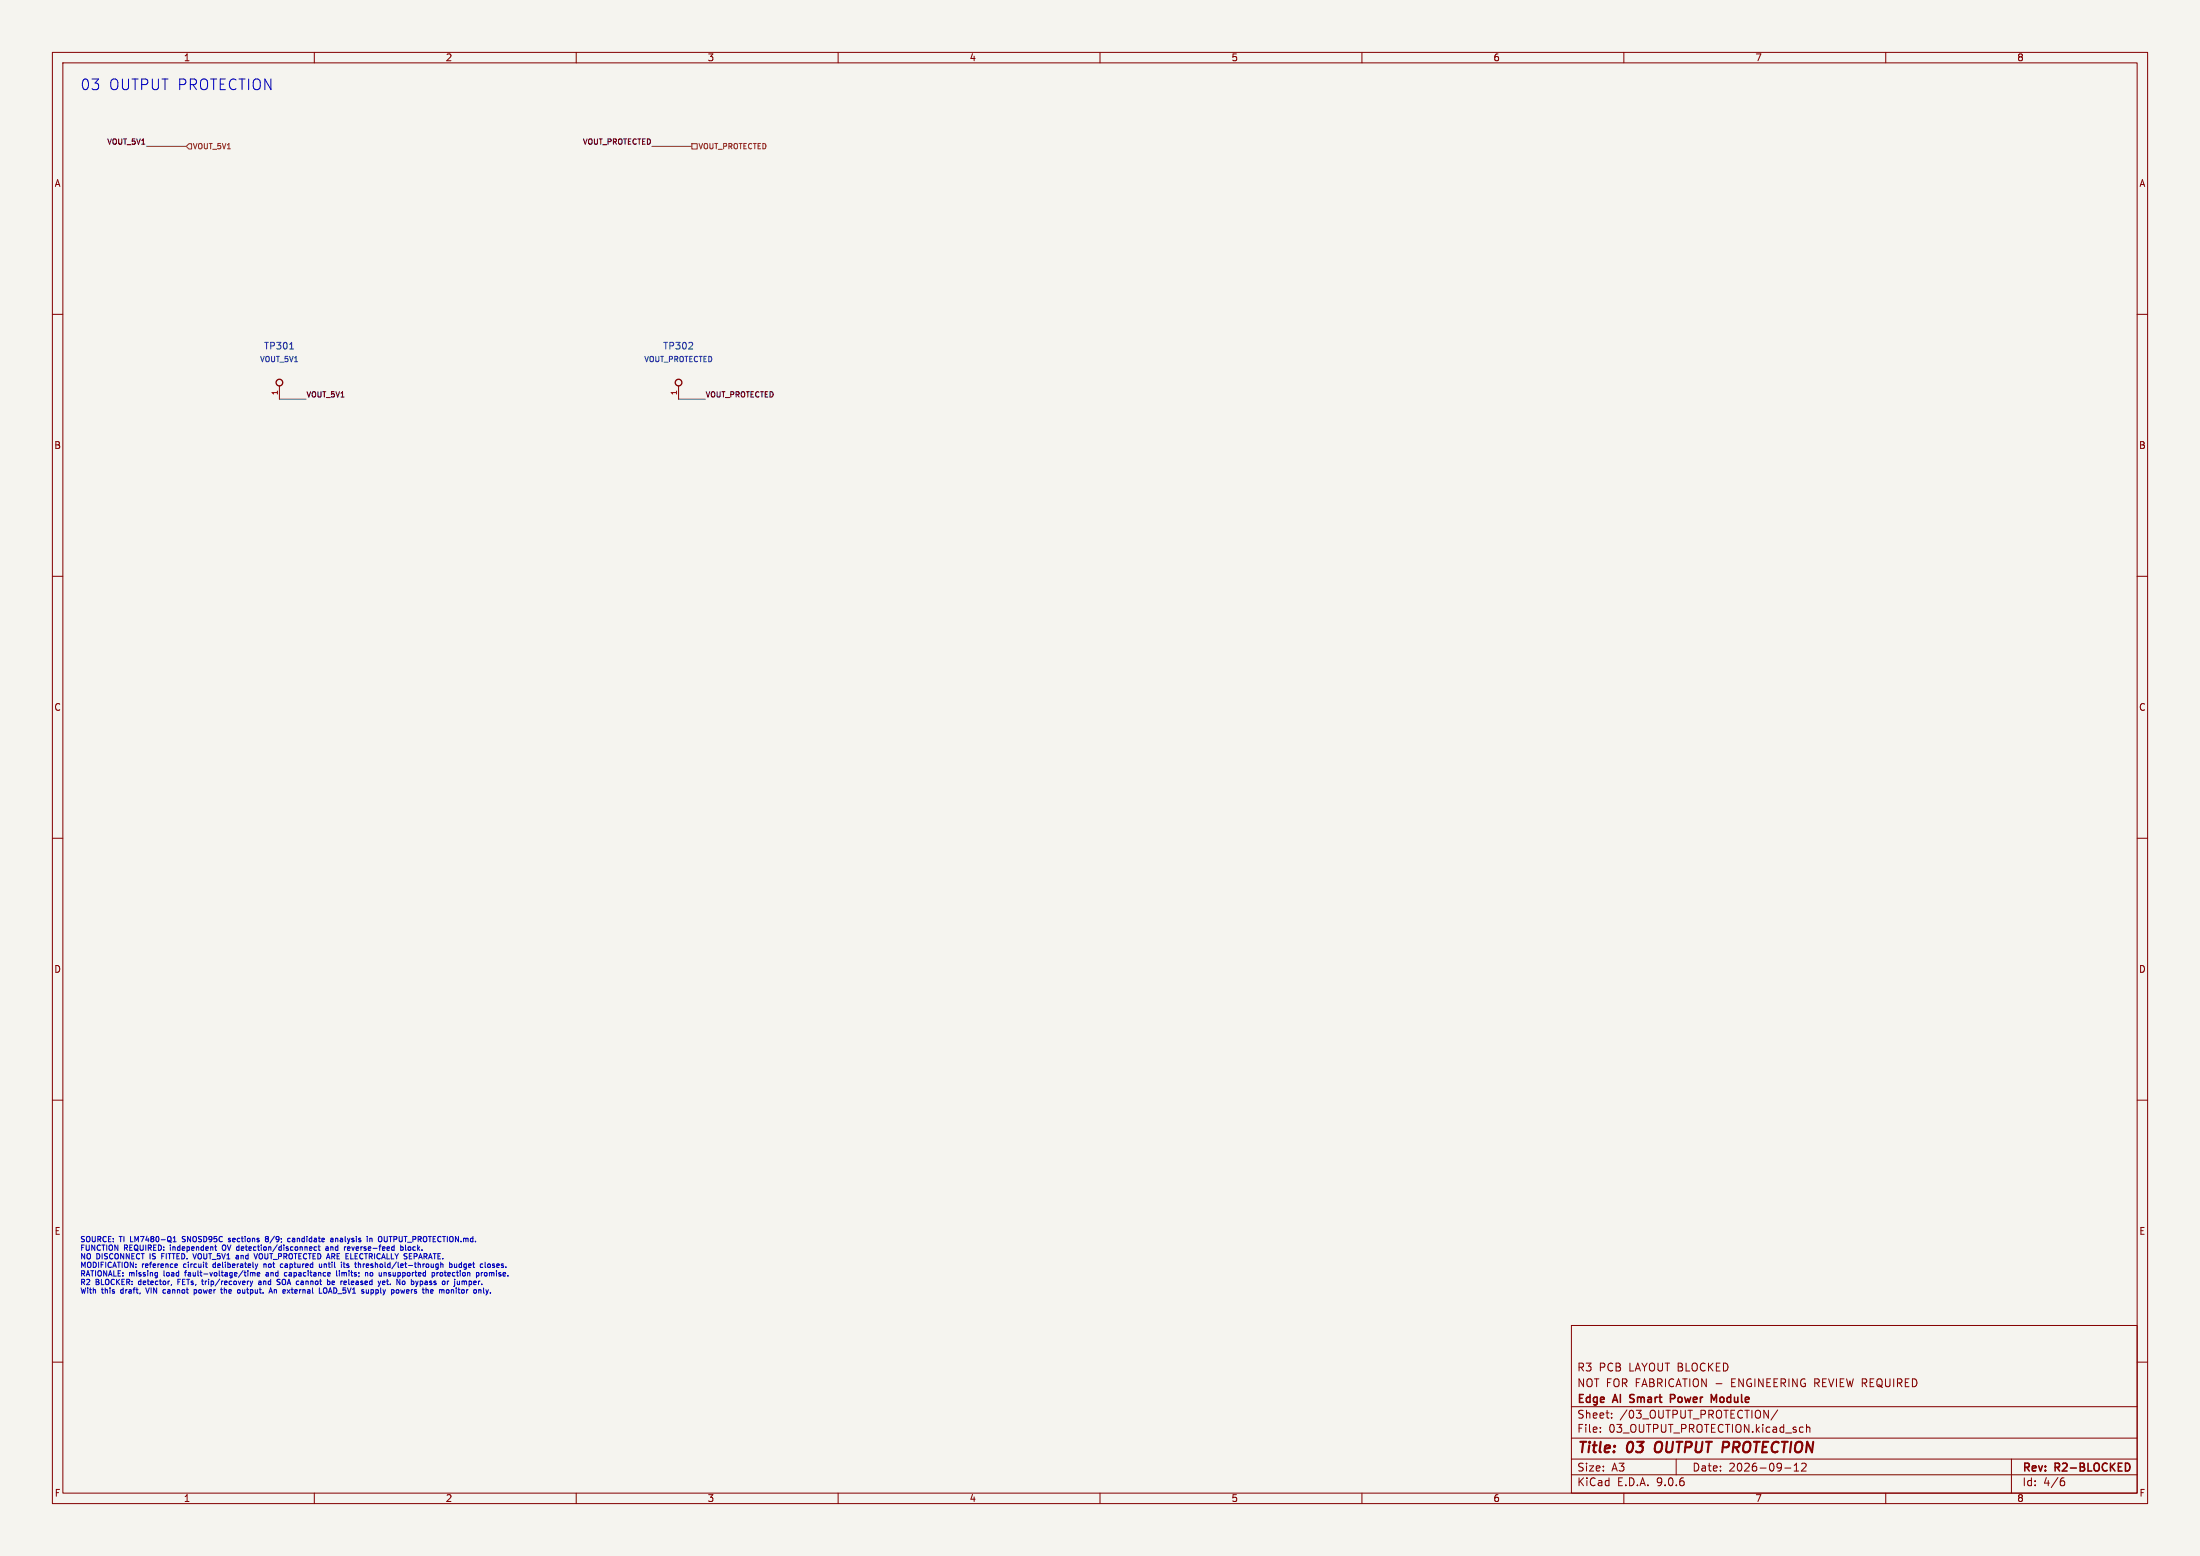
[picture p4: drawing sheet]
<svg xmlns="http://www.w3.org/2000/svg" width="420mm" height="297mm" viewBox="0 0 420 297" stroke-linecap="round" stroke-linejoin="round" font-family="sans-serif">
<path d="M0 0h420v297h-420z" fill="#f5f4ef" stroke="#f5f4ef" stroke-width=".19"/>
<g fill="none" stroke="#840000" stroke-width=".19">
<path d="M10 10h400v277h-400zM12 12h396v273h-396zM60 10v2M110 10v2M160 10v2M210 10v2M260 10v2M310 10v2M360 10v2M10 60h2M53.3 73.7v2.5M129.5 73.7v2.5"/>
<path d="M408 60h2M10 110h2M408 110h2M10 160h2M408 160h2M10 210h2M408 210h2M300 253h108v32h-108zM10 260h2M300 278.5h108M300 274.5h108M300 268.5h108"/>
<path d="M305.5 273.2v.2M305.5 272.5v.1M307.7 270.5v.2M307.7 269.8v.1M320 278.5v3M339.4 269.1l-1.3 1.9M342.5 279.7l.4-.4v1.5M343.9 279.4l.6-.1 .2 .1 .1 .3-.9 1.1h.9M344.9 271.9v1.5M344.9 272.5l.2-.1 .3 .1 .1 .9M384 278.5v6.5M408 260h2"/>
<path d="M60 285v2M110 285v2M160 285v2M210 285v2M260 285v2M300 281.5h108M310 285v2M340.7 280.2h1.2M342.5 280.8h.9M360 285v2M393.6 282.7h.4l.2 .2-.1 .5-.5 .2M394 282.1l-.4 .1"/>
</g>
<path d="M316.1 275.5a1.5 1.5 0 0 0 0 1.6" fill="none" stroke="#840000" stroke-width=".4"/>
<path d="M311.1 267.6l.2 .1M311.2 266.3v.5M319.6 266.3l-.7-.1v1.5M319.6 266.9l-.7 .1M326.7 266.2l.5 1.1 .5-1.1v1.5" fill="none" stroke="#840000" stroke-width=".3"/>
<g fill="none" stroke="#840000" stroke-width=".25">
<circle cx="53.3" cy="73" r=".63"/>
<circle cx="129.5" cy="73" r=".63"/>
</g>
<path d="M55.3 66.6h.7" fill="none" stroke="#006464" stroke-width=".19"/>
<path d="M36.1 27.4h.5v1h-.5l-.5-.5zM132.1 27.4h1v1h-1z" fill="none" stroke="#725600" stroke-width=".19"/>
<path d="M27.9 27.9h7.7M124.5 27.9h7.6M53.3 76.2h5.1M129.5 76.2h5.1" fill="none" stroke="#009600" stroke-width=".19"/>
<g fill="none" stroke="#0000c2" stroke-width=".19">
<path d="M30.9 239.8h.3M30.9 239.3v1M33 237h.6M33 236.3l.3-.3v1M34.8 237h.1M34.8 236.1v.3M36.8 239.3l.4 1 .3-1M41 238h.4M41.1 237.6v.9l.3 .2M42.5 237.8v.7M43.6 237h.3M43.9 236.3l-.3 .2 .3 .2"/>
<path d="M45.1 239.7h.4v.6M45.5 239.9l-.5 .2M48.5 239.3l.3 1 .4-1M50.9 236.4l-.2 .2 .1 .4h.2l.2-.2M50.9 236.4h.1M51 236.4l.2 .2M51.2 236.2l-.2-.2-.2 .1-.1 .2 .2 .1M51.2 236.3l-.2 .1M55.4 236.4l-.3-.1-.2 .2 .1 .5h.4M59.2 238h.3l.1 .2-.5 .1M59.5 238.6l-.3 .1M60.4 238h-.3l-.2 .2 .1 .4h.4"/>
<path d="M60.7 238h.4M60.9 237.6v.9l.2 .2M62.2 238h.4l.1 .7M62.7 238.2l-.5 .2 .1 .3 .4-.1M63.1 236.4h.4l.1 .6M63.6 236.6l-.5 .2 .1 .2h.4M64.1 236.3v.7M64.2 236.3l-.1 .1M66.3 238.1l.1 .5 .3 .1M66.8 238.2l-.5 .1M70.1 236v.1M70.6 236.4h.4v.6"/>
<path d="M70.6 236.3v.7M73.3 236l.1 .9 .4 .1M76.5 237.6v1.1M76.9 238.1v.5h-.4M77.4 237.6v.9l.2 .2M27.8 245.8l.4 1M29.8 242.9h.2M30 242.9v.8l-.3 .2M30 243.5l-.2 .1M31.1 246.6l.4 .2M31.2 246.3l-.1 .1M32.8 245.2l-.1 .1"/>
<path d="M33.4 241.9h.4M33.4 241.3h.3l.2 .2-.5 .1M34 244.7h.3M34 244.2v1M35.2 242.9h.4M37.1 246.2v1M37.5 246.3v.4l-.4 .1M38.6 244.2v.9l.3 .1M39.4 241.9h.2M40.7 241.4v.4M42.2 245.8v.9M42.3 246.8h.2"/>
<path d="M42.8 245.8v1M45 240.2l.2 .1 .3-.1M45.9 246.4l-.1 .3M46.3 246.2v.5l.1 .1M47.3 242.9v.7M47.8 244.5l.2 .7M47.8 242.9v.7M48 245.2l-.2 .3M48.2 243v.6M48.2 244.5l-.2 .7M48.7 243v.6M48.7 241.3l.3 .6"/>
<path d="M49 241.9l-.2 .3M49.1 243.2l.5-.1-.1-.2h-.2l-.2 .1 .1 .5h.3M49.2 241.3l-.2 .6M49.4 244.6h.4v.6M49.8 244.8l-.4 .2 .1 .2h.3M50.4 241.3v.6M51.1 242.9h-.3M51.1 243.2l-.3 .1v.2l.3 .1M51.3 246.8l.4-1 .3 1M51.4 246.6h.5M52.4 246.2v.6M52.7 246.2l-.3 .1"/>
<path d="M53.1 244.7l.3 .1 .1 .2-.2 .2h-.3M53.6 241.4v.4l.4 .1M54.3 243.1l.1 .4h.4M54.8 246.2l.6 .6M55.4 246.2l-.6 .6M61 246.8h.4M61 241.3v.6l.4-.1M61.4 241.3v.6M61.8 246l-.1 .5 .3 .3 .4-.1v-.7M63 244.7l-.1 .4-.3 .1M63 245.8l-.3 1M63.8 244.6l-.3-.1-.1 .2v.5h.4"/>
<path d="M63.9 244.8l-.5 .1M64.3 242.6v.8l.1 .2M64.8 242.9v.7M65.2 241.3v.6M65.7 240.9v.9l.2 .1M66.2 241.9h.1M66.2 241.3v.2M66.6 244.2v.9l.1 .1M68.8 241.3l.1 .6M69.8 242.9v.7M70.2 243v.6M70.6 243.1v.3l.2 .2"/>
<path d="M70.8 246.8h.3M70.8 246.2v1M71.1 246.2h-.3M73 244.9l.5-.1-.1-.2-.2-.1-.2 .2 .1 .5h.3M73.3 242.9v.7M73.9 244.2v.9l.2 .1M76.2 246.4l-.1 .3M76.5 246.2l.2 .6 .2-.4 .2 .4M77.3 244.7v.3l-.2 .2M80.7 244.7v.4l-.4 .1M80.8 245.8v.9M81.3 245.8v1"/>
<path d="M82.5 242.9v1M82.6 246.8h-.3M82.7 246.4l-.5 .1M82.9 242.9v.6h-.4M83.2 241.4v.4l.5 .1M83.4 242.9v.7M83.7 241.3v.8l-.2 .2-.3-.1M83.7 242.9l-.3 .2M84 243v.5M84.1 240.9v1M84.5 241.3l.1 .6M85.8 240.9v1"/>
<path d="M86.2 246.3l.4-.1v.6M86.2 246.2v.6M86.3 241.4v.4l-.5 .1M86.8 241.3v.6l.4-.1M86.8 244.5v.9l-.2 .1M87.2 241.3v.6M91.4 243.1l-.1 .4h-.3M91.9 242.9v.7M92.3 246.7l.2 .1M92.5 243.1v.4l.3 .1M92.6 240.9v.9l.2 .1M92.7 246.2l.3 .6"/>
<path d="M92.8 242.9h-.2M93 246.8l-.3 .4M93.2 246.2l-.2 .6M93.5 241.3h-.2l-.2 .1 .1 .5h.3M93.6 246.7v.1"/>
</g>
<g font-size="2.8" fill="#0000c2">
<text x="15.2" y="17.5">03</text>
<text x="20.7" y="17.5">OUTPUT PROTECTION</text>
</g>
<g font-size="2.8" fill="#840000">
<text x="301" y="277.9">Title:</text>
<text x="310.6" y="277.9">03</text>
<text x="316.8" y="277.9">OUTPUT PROTECTION</text>
</g>
<g font-size="2.1" fill="#840000">
<text x="301" y="262">R3</text>
<text x="305.2" y="262">PCB</text>
<text x="311" y="262">LAYOUT BLOCKED</text>
<text x="301" y="268.2">Edge</text>
<text x="301" y="265">NOT FOR FABRICATION -</text>
<text x="308.1" y="268.2">AI</text>
<text x="311.8" y="268.2">Smart</text>
<text x="320.1" y="268.2">Power</text>
<text x="328.5" y="268.2">Module</text>
<text x="330.8" y="265">ENGINEERING REVIEW REQUIRED</text>
<text x="301" y="273.7">File:</text>
<text x="301" y="271">Sheet:</text>
<text x="307.1" y="273.7">03_OUTPUT_PROTECTION.kicad_sch</text>
<text x="309.2" y="271">/03_OUTPUT_PROTECTION/</text>
<text x="301" y="281.1">Size:</text>
<text x="307.6" y="281.1">A3</text>
<text x="323" y="281.1">Date:</text>
<text x="330" y="281.1">2026-09-12</text>
<text x="386" y="281.3">Rev:</text>
<text x="392.4" y="281.3">R2-BLOCKED</text>
<text x="301" y="283.9">KiCad</text>
<text x="308.7" y="283.9">E.D.A.</text>
<text x="316.3" y="283.9">9.0.6</text>
<text x="386" y="283.9">Id:</text>
<text x="390.1" y="283.9">4/6</text>
</g>
<g font-size="1.8" fill="#840000">
<text x="35" y="11.9">1</text>
<text x="85" y="11.9">2</text>
<text x="135" y="11.9">3</text>
<text x="185" y="11.9">4</text>
<text x="235" y="11.9">5</text>
<text x="285" y="11.9">6</text>
<text x="335" y="11.9">7</text>
<text x="385" y="11.9">8</text>
<text x="10.3" y="35.9">A</text>
<text x="408.3" y="35.9">A</text>
<text x="10.3" y="85.9">B</text>
<text x="408.2" y="85.9">B</text>
<text x="10.3" y="135.9">C</text>
<text x="408.2" y="135.9">C</text>
<text x="10.3" y="185.9">D</text>
<text x="408.2" y="185.9">D</text>
<text x="10.3" y="235.9">E</text>
<text x="408.3" y="235.9">E</text>
<text x="10.3" y="285.9">F</text>
<text x="35" y="286.9">1</text>
<text x="85" y="286.9">2</text>
<text x="135" y="286.9">3</text>
<text x="185" y="286.9">4</text>
<text x="235" y="286.9">5</text>
<text x="285" y="286.9">6</text>
<text x="335" y="286.9">7</text>
<text x="385" y="286.9">8</text>
<text x="408.3" y="285.9">F</text>
</g>
<g font-size="1.8" fill="#006464">
<text x="50.3" y="66.9">TP301</text>
<text x="126.5" y="66.9">TP302</text>
</g>
<g font-size="1.4" fill="#0f0f0f">
<text x="20.3" y="27.7">VOUT_5V1</text>
<text x="111.1" y="27.7">VOUT_PROTECTED</text>
<text x="58.4" y="75.9">VOUT_5V1</text>
<text x="134.6" y="75.9">VOUT_PROTECTED</text>
</g>
<g font-size="1.4" fill="#725600">
<text x="36.7" y="28.7">VOUT_5V1</text>
<text x="133.2" y="28.7">VOUT_PROTECTED</text>
</g>
<g font-size="1.4" fill="#006464">
<text x="49.5" y="69.3">VOUT_5V1</text>
<text x="122.9" y="69.3">VOUT_PROTECTED</text>
</g>
<g font-size="1.4" fill="#a90000">
<text x="53.1" y="75.5" transform="rotate(-90 53.1 75.5)">1</text>
<text x="129.3" y="75.5" transform="rotate(-90 129.3 75.5)">1</text>
</g>
<g font-size="1.4" fill="#0000c2">
<text x="15.2" y="237.4">SOURCE:</text>
<text x="15.2" y="239.1">FUNCTION</text>
<text x="22.8" y="237.4">TI</text>
<text x="23.7" y="239.1">REQUIRED:</text>
<text x="25.1" y="237.4">LM7480-Q1</text>
<text x="32.7" y="239.1">independent</text>
<text x="35.3" y="237.4">SNOSD95C</text>
<text x="42.9" y="239.1">OV detection/disconnect</text>
<text x="44.3" y="237.4">sections</text>
<text x="51.6" y="237.4">8/9;</text>
<text x="56.1" y="237.4">candidate</text>
<text x="63.1" y="239.1">and</text>
<text x="64.6" y="237.4">analysis</text>
<text x="66.9" y="239.1">reverse-feed</text>
<text x="71.8" y="237.4">in</text>
<text x="74.2" y="237.4">OUTPUT_PROTECTION.md.</text>
<text x="77.9" y="239.1">block.</text>
<text x="15.2" y="240.7">NO</text>
<text x="15.2" y="242.4">MODIFICATION:</text>
<text x="15.2" y="244">RATIONALE: missing</text>
<text x="15.2" y="245.6">R2</text>
<text x="18.3" y="245.6">BLOCKER:</text>
<text x="18.4" y="240.7">DISCONNECT</text>
<text x="26.6" y="245.6">detector,</text>
<text x="27.1" y="242.4">reference</text>
<text x="28.8" y="240.7">IS</text>
<text x="31.3" y="240.7">FITTED.</text>
<text x="31.5" y="244">load</text>
<text x="34.4" y="245.6">FETs,</text>
<text x="35.2" y="242.4">circuit</text>
<text x="35.8" y="244">fault-voltage/time</text>
<text x="37.6" y="240.7">VOUT_5V1</text>
<text x="39.3" y="245.6">trip/recovery</text>
<text x="41.1" y="242.4">deliberately</text>
<text x="46" y="240.7">and</text>
<text x="49.8" y="240.7">VOUT_PROTECTED ARE ELECTRICALLY SEPARATE.</text>
<text x="50.3" y="245.6">and</text>
<text x="51" y="242.4">not</text>
<text x="51.5" y="244">and</text>
<text x="54.1" y="245.6">SOA cannot</text>
<text x="54.5" y="242.4">captured</text>
<text x="55.3" y="244">capacitance</text>
<text x="62.1" y="242.4">until</text>
<text x="64.2" y="245.6">be</text>
<text x="65.4" y="244">limits;</text>
<text x="66.6" y="242.4">its</text>
<text x="67" y="245.6">released</text>
<text x="69.5" y="242.4">threshold/let-through</text>
<text x="71.2" y="244">no</text>
<text x="74.1" y="244">unsupported</text>
<text x="74.5" y="245.6">yet.</text>
<text x="78.2" y="245.6">No</text>
<text x="81.2" y="245.6">bypass</text>
<text x="84.4" y="244">protection</text>
<text x="87.4" y="245.6">or</text>
<text x="87.8" y="242.4">budget</text>
<text x="90" y="245.6">jumper.</text>
<text x="93.2" y="244">promise.</text>
<text x="93.9" y="242.4">closes.</text>
<text x="15.2" y="247.3">With</text>
<text x="19.4" y="247.3">this</text>
<text x="23.2" y="247.3">draft,</text>
<text x="28.4" y="247.3">VIN</text>
<text x="31.8" y="247.3">cannot</text>
<text x="38" y="247.3">power</text>
<text x="43.4" y="247.3">the</text>
<text x="46.8" y="247.3">output.</text>
<text x="53.2" y="247.3">An</text>
<text x="56" y="247.3">external</text>
<text x="63.2" y="247.3">LOAD_5V1</text>
<text x="71.5" y="247.3">supply</text>
<text x="77.5" y="247.3">powers</text>
<text x="83.7" y="247.3">the</text>
<text x="87.1" y="247.3">monitor</text>
</g>
</svg>
